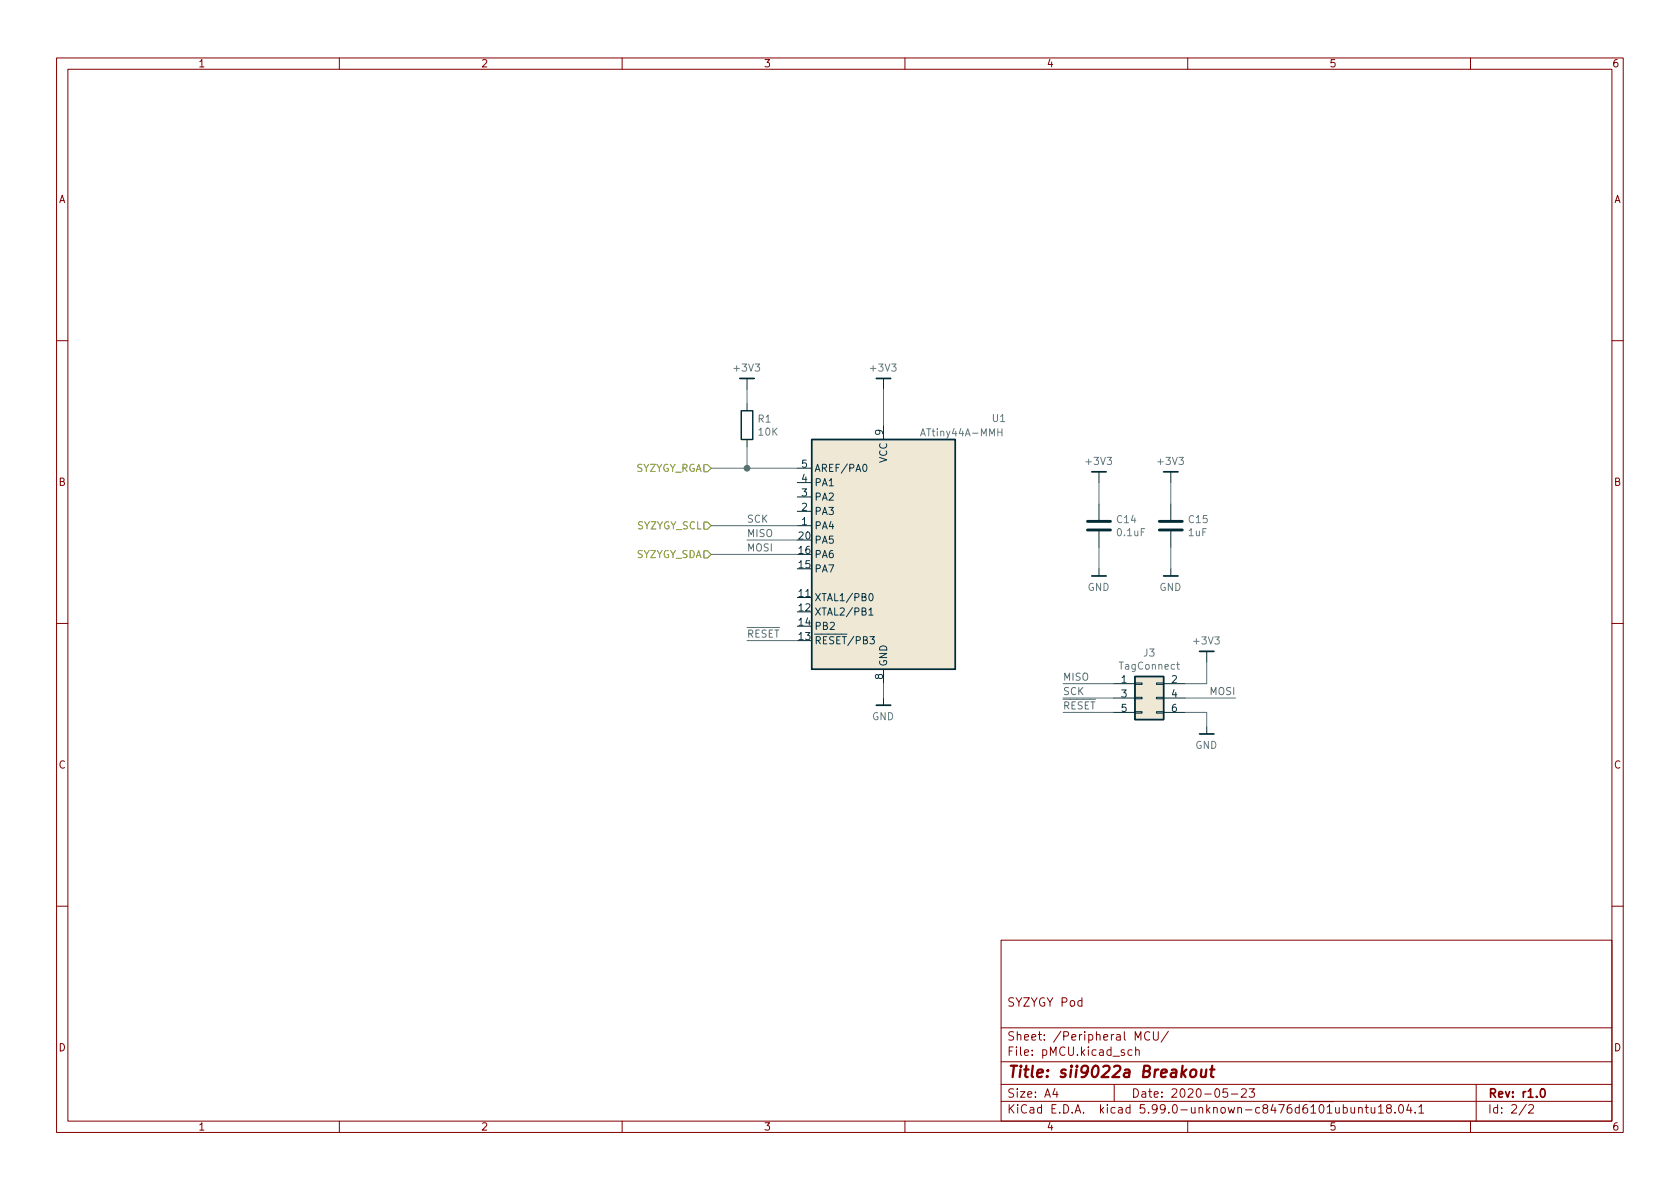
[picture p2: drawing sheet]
<svg xmlns="http://www.w3.org/2000/svg" width="297mm" height="210mm" viewBox="0 0 297 210" stroke-linecap="round" stroke-linejoin="round" font-family="sans-serif">
<g fill="none" stroke="#840000" stroke-width=".18">
<path d="M10 10.2h277v190.1h-277zM12 12.2h273v186.1h-273zM60 10.2v2M110 10.2v2M160 10.2v2M210 10.2v2M260 10.2v2M10 60.2h2M285 60.2h2M10 110.2h2M285 110.2h2M10 160.2h2"/>
<path d="M177 166.3h108v32h-108zM285 160.2h2M60 198.3v2M110 198.3v2M160 198.3v2M177 194.8h108M177 191.8h108M177 187.8h108M177 181.8h108M186.5 192.5l-.4 1h1M186.9 193v1M197 191.8v3"/>
<path d="M200.1 185.7l-.4-.1-.3 .3v.4l.2 .3h.5M200.7 183.9v-1.5l.5 1.1 .5-1.1v1.5M200.8 185.8l.2-.2 .4 .1v.9M200.8 185.1v1.5M203.3 182.6a.6 .6 0 0 0-.8 0 .6 .6 0 0 0-.1 .7 .56 .56 0 0 0 .3 .6 .56 .56 0 0 0 .6-.1M203.9 182.4v1.2l.3 .3h.4l.2-.3v-1.2M206.6 182.4l-1.3 1.9M210 198.3v2M217 192.5h-.7l-.1 .7 .2-.1 .5 .1 .2 .2-.1 .5-.2 .1-.6-.1M217.7 193.5h1.2M219.5 192.7l.6-.2 .2 .2 .1 .3-1 1h1M220.9 192.5h.9l-.5 .6 .4 .1v.7l-.2 .1h-.4l-.2-.1"/>
<path d="M237.5 195.9l.4-.1 .3 .3v.4l-.1 .3h-.6M238.9 195.8v1h.4l.2-.1M239.5 195.8v1M240.2 196l.2-.2 .4 .1 .1 .9M240.2 195.8v1M241.4 195.8h.5M241.6 195.3v1.3l.3 .2M242.4 195.8l.1 1h.4l.2-.1M243.1 195.8v1M243.7 195.8l.4-.5v1.5M243.7 196.8h.9M245.4 196l-.3-.3 .1-.2 .2-.2 .5 .1 .1 .2-.1 .2-.6 .2-.2 .3 .1 .4 .2 .1h.3l.3-.3-.1-.4-.2-.1"/>
<path d="M246.6 196.7v.1M247.5 195.4l.1-.1a.81 .81 0 0 1 .6 .7 .81 .81 0 0 1-.3 .8h-.1a.81 .81 0 0 1-.6-.6 .81 .81 0 0 1 .3-.8zM249.1 195.3l-.4 1h.9M249.4 195.8v1M250.2 196.7v.1M250.9 195.8l.4-.5v1.5M250.9 196.8h.8M260 198.3v2M261 191.8v6.5M269.9 195.3l-1.3 1.9M270.3 195.5l.6-.2 .2 .2v.3l-.9 1h.9"/>
</g>
<path d="M272.6 192.6l.1-.1a.81 .81 0 0 1 .6 .7 .81 .81 0 0 1-.3 .8h-.2a.82 .82 0 0 1-.5-.6 .82 .82 0 0 1 .3-.8z" fill="none" stroke="#840000" stroke-width=".3"/>
<path d="M210.6 189.3a.52 .52 0 0 1 .5-.2 .52 .52 0 0 1 .4 .4v.6a.55 .55 0 0 1-.6 .4 .55 .55 0 0 1-.5-.4zM212.4 189.1v1.3a.57 .57 0 0 0 .8-.1M213.3 189.1l-.2 1.4M214 189.1h.7M214.3 188.5l-.2 1.7 .1 .2 .4 .1" fill="none" stroke="#840000" stroke-width=".4"/>
<path d="M130.8 66.9h2.5M154.9 66.9h2.6M193 83.4h2.6M205.7 83.4h2.6M193 101.8h2.6M205.7 101.8h2.6M212.1 115.2h2.5M154.9 124.7h2.6M212.1 129.8h2.5" fill="none" stroke="#002b36" stroke-width=".3"/>
<g fill="none" stroke="#002b36" stroke-width=".18">
<path d="M132.1 66.9v1.9M132.1 71.4v1.2M132.1 77.7v1.3M156.2 66.9v1.9M156.2 75.2v2.5M141 93h2.5M141 90.4h2.5M141 87.9h2.5M141 85.3h2.5M141 82.8h2.5M194.3 83.4v1.9M194.3 89.1v2.8"/>
<path d="M194.3 94v2.8M207 83.4v1.9M207 89.1v2.8M207 94v2.8M141 105.7h2.5M156.2 118.4v2.5M194.3 100.6v1.2M207 100.6v1.2M213.4 115.2v1.9M156.2 123.4v1.3M196.8 120.9h3.9M196.8 123.4h3.9"/>
<path d="M196.8 126h3.9M200.7 125.9h1.2v.2h-1.2zM200.7 120.8h1.2v.2h-1.2zM200.7 123.3h1.2v.3h-1.2zM204.5 125.9h1.2v.2h-1.2zM204.5 120.8h1.2v.2h-1.2zM204.5 123.3h1.2v.3h-1.2zM205.7 120.9h3.8M205.7 123.4h3.8M205.7 126h3.8M213.4 128.5v1.3"/>
</g>
<path d="M192.3 93.7h4M192.3 92.2h4M205 93.7h4M205 92.2h4" fill="none" stroke="#002b36" stroke-width=".51"/>
<path d="M131.1 72.6h2v5.1h-2zM143.5 77.7h25.4v40.7h-25.4zM200.7 119.6h5v7.6h-5z" fill="none" stroke="#002b36" stroke-width=".25"/>
<g fill="#eee8d5" stroke="#eee8d5" stroke-width=".18">
<path d="M143.5 77.7h25.4v40.7h-25.4z"/>
<path d="M200.7 119.6h5v7.6h-5z"/>
</g>
<path d="M152.7 82.2l.1-.1a.68 .68 0 0 1 .5 .6 .68 .68 0 0 1-.5 .7l-.1-.1-.2-.4zM153.6 107.9l.4-.4v1.3M153.6 108.8h.8M153.8 105.1l.1-.1a.68 .68 0 0 1 .5 .6 .68 .68 0 0 1-.5 .6l-.1-.1-.2-.4zM153.8 112.6h.8l-.4 .5 .3 .1v.5l-.1 .2-.6-.2" fill="none" stroke="#073642" stroke-width=".18"/>
<path d="M176.4 76.4h.8M177.2 75.8v1.3M208 117.5h.5M208.2 117.1v1.1l.3 .1" fill="none" stroke="#657b83" stroke-width=".18"/>
<path d="M124.5 82.2h.6l.6 .6-.6 .6h-.6zM124.5 92.3h.6l.6 .7-.6 .6h-.6zM124.5 97.4h.6l.6 .6-.6 .7h-.6z" fill="none" stroke="#859900" stroke-width=".18"/>
<g fill="none" stroke="#586e75" stroke-width=".18">
<path d="M132.1 68.8v2.6M132.1 79v3.8M156.2 68.8v6.4M125.7 82.8h15.3M125.7 93h15.3M125.7 98h15.3M132.1 95.5h8.9M194.3 85.3v3.8M194.3 96.8v3.8M207 85.3v3.8M207 96.8v3.8M132.1 113.3h8.9"/>
<path d="M213.4 117.1v3.8h-3.9M156.2 120.9v2.5M188 126h8.8M188 123.4h8.8M188 120.9h8.8M209.5 126h3.9v2.5M209.5 123.4h8.9"/>
</g>
<circle cx="132.1" cy="82.8" r=".51" fill="#586e75" stroke="#586e75" stroke-width=".18"/>
<text font-size="2.8" fill="#840000" x="178" y="190.6">Title: sii9022a Breakout</text>
<g font-size="2.1" fill="#840000">
<text x="178" y="178">SYZYGY Pod</text>
<text x="178" y="184">Sheet: /Peripheral MCU/</text>
<text x="178" y="186.7">File: pMCU.kicad_sch</text>
<text x="178" y="196.9">KiCad E.D.A. kicad 5.99.0-unknown-c8476d6101ubuntu18.04.1</text>
<text x="178" y="194.1">Size: A4</text>
<text x="200" y="194.1">Date: 2020-05-23</text>
<text x="263" y="194.1">Rev: r1.0</text>
<text x="263" y="196.9">Id: 2/2</text>
</g>
<g font-size="1.8" fill="#840000">
<text x="35" y="11.9">1</text>
<text x="85" y="11.9">2</text>
<text x="135" y="11.9">3</text>
<text x="185" y="11.9">4</text>
<text x="235" y="11.9">5</text>
<text x="285" y="11.9">6</text>
<text x="10.3" y="35.9">A</text>
<text x="285.3" y="35.9">A</text>
<text x="10.3" y="85.9">B</text>
<text x="285.3" y="85.9">B</text>
<text x="10.3" y="135.9">C</text>
<text x="285.3" y="135.9">C</text>
<text x="10.3" y="185.9">D</text>
<text x="285.3" y="185.9">D</text>
<text x="35" y="199.9">1</text>
<text x="85" y="199.9">2</text>
<text x="135" y="199.9">3</text>
<text x="185" y="199.9">4</text>
<text x="235" y="199.9">5</text>
<text x="285" y="199.9">6</text>
</g>
<g font-size="1.8" fill="#657b83">
<text x="129.9" y="65.7">+3V3</text>
<text x="154" y="65.7">+3V3</text>
<text x="134" y="74.7">R1</text>
<text x="134.2" y="77">10K</text>
<text x="163.3" y="77.2">ATtiny44A-MMH</text>
<text x="175.5" y="74.6">U1</text>
<text x="192.1" y="82.2">+3V3</text>
<text x="204.8" y="82.2">+3V3</text>
<text x="197.5" y="92.5">C14</text>
<text x="197.6" y="94.8">0.1uF</text>
<text x="210.2" y="94.8">1uF</text>
<text x="210.2" y="92.5">C15</text>
<text x="192.3" y="104.5">GND</text>
<text x="205" y="104.5">GND</text>
<text x="211.2" y="114">+3V3</text>
<text x="198.1" y="118.4">TagConnect</text>
<text x="202.2" y="116.1">J3</text>
<text x="154.2" y="127.3">GND</text>
<text x="211.3" y="132.4">GND</text>
</g>
<g font-size="1.8" fill="#073642">
<text x="156.1" y="76.9" transform="rotate(-90 156.1 76.9)">9</text>
<text x="141.7" y="82.7">5</text>
<text x="144" y="83.4">AREF/PA0</text>
<text x="156.8" y="82" transform="rotate(-90 156.8 82)">VCC</text>
<text x="141.7" y="87.8">3</text>
<text x="141.7" y="85.2">4</text>
<text x="144" y="88.5">PA2</text>
<text x="144" y="86">PA1</text>
<text x="141.3" y="95.4">20</text>
<text x="141.7" y="92.9">1</text>
<text x="141.7" y="90.3">2</text>
<text x="144" y="93.6">PA4</text>
<text x="144" y="91.1">PA3</text>
<text x="141.3" y="100.5">15</text>
<text x="141.3" y="97.9">16</text>
<text x="144" y="101.2">PA7</text>
<text x="144" y="98.7">PA6</text>
<text x="144" y="96.1">PA5</text>
<text x="141.3" y="105.6">11</text>
<text x="144" y="106.3">XTAL1/PB0</text>
<text x="141.3" y="108.1">12</text>
<text x="141.3" y="113.2">13</text>
<text x="141.3" y="110.6">14</text>
<text x="144" y="108.8">XTAL2/PB1</text>
<text x="144" y="113.9">RESET/PB3</text>
<text x="144" y="111.4">PB2</text>
<text x="156.8" y="117.9" transform="rotate(-90 156.8 117.9)">GND</text>
<text x="156.1" y="120.1" transform="rotate(-90 156.1 120.1)">8</text>
<text x="198.3" y="120.8">1</text>
<text x="198.3" y="123.3">3</text>
<text x="198.3" y="125.9">5</text>
<text x="207.2" y="120.8">2</text>
<text x="207.2" y="123.3">4</text>
<text x="207.2" y="125.9">6</text>
</g>
<g font-size="1.8" fill="#859900">
<text x="112" y="83.4">SYZYGY_RGA</text>
<text x="112.4" y="93.6">SYZYGY_SCL</text>
<text x="112.2" y="98.7">SYZYGY_SDA</text>
</g>
<g font-size="1.8" fill="#586e75">
<text x="132.1" y="92.4">SCK</text>
<text x="132.1" y="95">MISO</text>
<text x="132.1" y="97.5">MOSI</text>
<text x="132.1" y="112.7">RESET</text>
<text x="188" y="120.4">MISO</text>
<text x="188" y="122.9">SCK</text>
<text x="188" y="125.4">RESET</text>
<text x="213.9" y="122.9">MOSI</text>
</g>
</svg>
